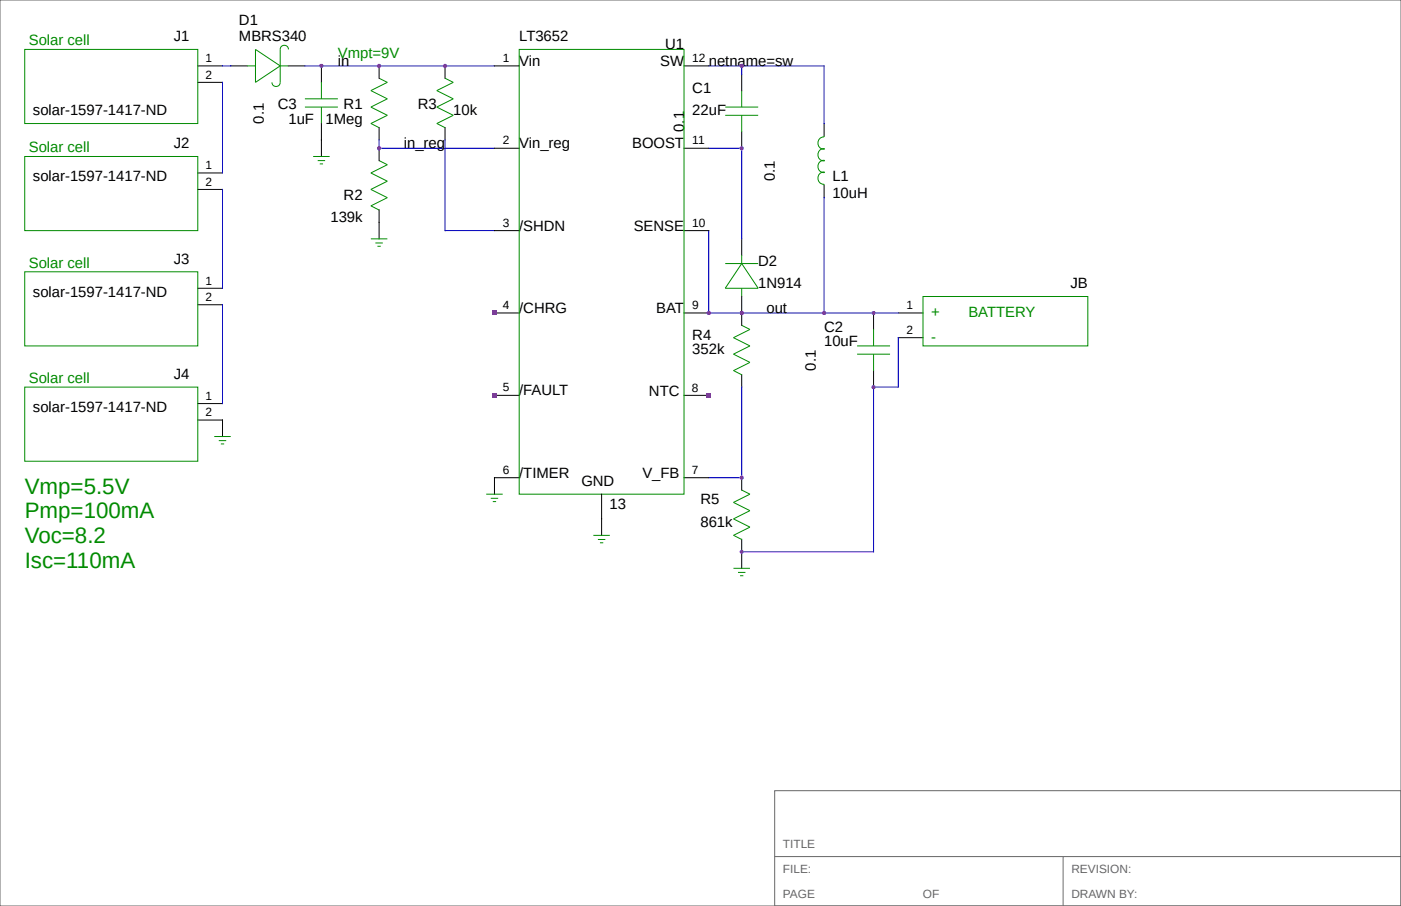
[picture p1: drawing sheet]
<svg xmlns="http://www.w3.org/2000/svg" width="432mm" height="279mm" viewBox="0 0 432 279" stroke-linecap="round" stroke-linejoin="round" font-family="sans-serif">
<path d="M0 0h431.8v279.4h-431.8zM238.8 243.8h193v35.6h-193zM238.8 264.2h193M327.7 264.2v15.2" fill="none" stroke="#666" stroke-width=".31"/>
<g fill="none" stroke="#000" stroke-width=".31">
<path d="M61 25.4h7.6M61 20.3h7.6M71.1 20.3h5.1M88.9 20.3h5.1M99.1 20.3v5.1M99.1 38.1v10.2M116.8 20.3v3.8M116.8 39.3v3.9M137.2 20.3v3.8M137.2 39.3v3.9M152.4 20.3h7.6M210.8 20.3h7.6"/>
<path d="M228.6 22.9v5M254 38.1v3.8M61 58.4h7.6M61 53.3h7.6M116.8 45.7v3.8M152.4 45.7h7.6M210.8 45.7h7.6M228.6 40.6v5.1M254 57.1v3.9M116.8 64.7v9M152.4 71.1h7.6M210.8 71.1h7.6"/>
<path d="M228.6 73.7v5M61 94h7.6M61 88.9h7.6M152.4 96.5h7.6M210.8 96.5h7.6M228.6 91.4v8.9M269.2 96.5v5.1M276.9 96.5h7.6M228.6 115.5v3.9M269.2 114.3v5.1M276.9 104.1h7.6M61 129.5h7.6v5.1"/>
<path d="M61 124.5h7.6M152.4 121.9h7.6M210.8 121.9h7.6M160 147.3h-7.6v5.1M185.4 152.4v12.7M210.8 147.3h7.6M228.6 147.3v3.8M228.6 166.3v9"/>
</g>
<g fill="none" stroke="#008b00" stroke-width=".31">
<path d="M7.6 15.2h53.4v22.9h-53.4zM78.7 15.2l7.7 5.1-7.7 5.1zM88.9 15.2a1.27 1.27 0 0 0-1.3-1.2 1.27 1.27 0 0 0-1.2 1.2v10.2a1.27 1.27 0 0 1-1.3 1.3 1.27 1.27 0 0 1-1.3-1.3M160 15.2h50.8v137.2h-50.8zM76.2 20.3h2.5M86.4 20.3h2.5M94 33h10.1M94 30.5h10.1M99.1 25.4v5.1M99.1 33v5.1M116.8 24.1l2.6 1.3-5.1 2.5 5.1 2.6-5.1 2.5 5.1 2.6-5.1 2.5 2.5 1.3M137.2 24.1l2.5 1.3-5.1 2.5 5.1 2.6-5.1 2.5 5.1 2.6-5.1 2.5 2.6 1.3"/>
<path d="M223.5 35.6h10.2M223.5 33h10.2M228.6 27.9v5.1M228.6 35.6v5M7.6 48.3h53.4v22.8h-53.4zM96.5 48.3h5.1M97.9 49.5h2.3M98.6 50.5h1M116.8 49.5l2.6 1.3-5.1 2.5 5.1 2.6-5.1 2.5 5.1 2.6-5.1 2.5 2.5 1.3M254 41.9v.3a1.84 1.84 0 0 0-1.9 1.9 1.84 1.84 0 0 0 2 1.8 1.81 1.81 0 0 0-2 1.8 1.81 1.81 0 0 0 2 1.8 1.81 1.81 0 0 0-2 1.8 1.81 1.81 0 0 0 2 1.8 1.88 1.88 0 0 0-2 1.8 1.88 1.88 0 0 0 1.9 1.9v.3M114.3 73.7h5.1M115.7 74.9h2.3"/>
<path d="M116.3 75.9h1M228.6 78.7v2.6M7.6 83.8h53.4v22.9h-53.4zM223.5 81.3h10.2M228.6 81.3l5.1 7.6h-10.2zM228.6 88.9v2.5M284.5 91.4h50.8v15.3h-50.8zM7.6 119.4h53.4v22.8h-53.4zM228.6 100.3l2.5 1.3-5 2.5 5 2.6-5 2.5 5 2.6-5 2.5 2.5 1.3M264.2 109.2h10.1M264.2 106.7h10.1M269.2 101.6v5.1"/>
<path d="M269.2 109.2v5.1M66 134.6h5.1M67.4 135.9h2.3M68.1 136.9h1M149.9 152.4h5M151.3 153.7h2.2M151.9 154.7h1M228.6 151.1l2.5 1.3-5 2.5 5 2.6-5 2.5 5 2.6-5 2.5M182.9 165.1h5.1M184.3 166.4h2.3M184.9 167.4h1M226.1 165.1l2.5 1.3"/>
<path d="M226.1 175.3h5M227.5 176.5h2.2M228.1 177.5h1"/>
</g>
<g fill="none" stroke="#00f" stroke-width=".31">
<path d="M68.6 25.4v27.9M68.6 20.3h2.5M94 20.3h58.4M218.4 20.3h35.6v17.8M228.6 20.3v2.6M68.6 58.4v30.5M116.8 43.2v2.5h35.6M137.2 43.2v27.9h15.2M218.4 45.7h10.2v28M218.4 71.1v25.4h58.5M254 61v35.5M68.6 94v30.5"/>
<path d="M228.6 119.4v27.9h-10.2M276.9 104.1v15.3h-7.7v50.8h-40.6"/>
</g>
<g fill="#a020f0">
<circle cx="116.8" cy="20.3" r=".64"/>
<circle cx="137.2" cy="20.3" r=".64"/>
<circle cx="99.1" cy="20.3" r=".64"/>
<circle cx="116.8" cy="45.7" r=".64"/>
<circle cx="228.6" cy="96.5" r=".64"/>
<circle cx="269.2" cy="96.5" r=".64"/>
<circle cx="254" cy="96.5" r=".64"/>
<circle cx="218.4" cy="96.5" r=".64"/>
<circle cx="228.6" cy="147.3" r=".64"/>
<circle cx="228.6" cy="45.7" r=".64"/>
<circle cx="228.6" cy="20.3" r=".64"/>
<circle cx="269.2" cy="119.4" r=".64"/>
<circle cx="228.6" cy="170.2" r=".64"/>
</g>
<g fill="#f00">
<path d="M151.6 95.8h1.6v1.5h-1.6z"/>
<path d="M151.6 121.2h1.6v1.5h-1.6z"/>
<path d="M217.7 121.2h1.5v1.5h-1.5z"/>
</g>
<g font-size="6.9" fill="#008b00">
<text x="7.6" y="152.2">Vmp=5.5V</text>
<text x="7.6" y="159.9">Pmp=100mA</text>
<text x="7.6" y="167.6">Voc=8.2</text>
<text x="7.6" y="175.3">Isc=110mA</text>
</g>
<g font-size="4.6">
<text x="73.7" y="7.6">D1</text>
<text x="53.6" y="12.7">J1</text>
<text x="73.7" y="12.7">MBRS340</text>
<text x="160" y="12.7">LT3652</text>
<text x="205" y="15.2">U1</text>
<text x="104.1" y="20.3">in</text>
<text x="160" y="20.3">Vin</text>
<text x="203.5" y="20.3">SW</text>
<text x="218.4" y="20.3">netname=sw</text>
<text x="213.4" y="28.6">C1</text>
<text x="10.2" y="35.6">solar-1597-1417-ND</text>
<text x="85.6" y="33.7">C3</text>
<text x="105.9" y="33.6">R1</text>
<text x="128.8" y="33.7">R3</text>
<text x="139.7" y="35.6">10k</text>
<text x="213.4" y="35.6">22uF</text>
<text x="81.3" y="38.1" transform="rotate(-90 81.3 38.1)">0.1</text>
<text x="88.9" y="38.1">1uF</text>
<text x="100.3" y="38.1">1Meg</text>
<text x="210.8" y="40.6" transform="rotate(-90 210.8 40.6)">0.1</text>
<text x="53.6" y="45.7">J2</text>
<text x="124.5" y="45.7">in_reg</text>
<text x="160" y="45.7">Vin_reg</text>
<text x="194.8" y="45.7">BOOST</text>
<text x="10.2" y="55.9">solar-1597-1417-ND</text>
<text x="238.8" y="55.9" transform="rotate(-90 238.8 55.9)">0.1</text>
<text x="256.5" y="55.9">L1</text>
<text x="105.9" y="61.6">R2</text>
<text x="256.5" y="61">10uH</text>
<text x="101.9" y="68.6">139k</text>
<text x="160" y="71.1">/SHDN</text>
<text x="195.3" y="71.1">SENSE</text>
<text x="53.6" y="81.3">J3</text>
<text x="233.7" y="81.9">D2</text>
<text x="233.7" y="88.9">1N914</text>
<text x="329.9" y="88.9">JB</text>
<text x="10.2" y="91.4">solar-1597-1417-ND</text>
<text x="160" y="96.5">/CHRG</text>
<text x="202.3" y="96.5">BAT</text>
<text x="236.2" y="96.5">out</text>
<text x="213.4" y="104.8">R4</text>
<text x="254" y="102.3">C2</text>
<text x="254" y="106.7">10uF</text>
<text x="213.4" y="109.2">352k</text>
<text x="53.6" y="116.8">J4</text>
<text x="251.5" y="114.3" transform="rotate(-90 251.5 114.3)">0.1</text>
<text x="160" y="121.9">/FAULT</text>
<text x="200" y="122">NTC</text>
<text x="10.2" y="127">solar-1597-1417-ND</text>
<text x="160" y="147.3">/TIMER</text>
<text x="179.2" y="149.9">GND</text>
<text x="198" y="147.4">V_FB</text>
<text x="215.9" y="155.6">R5</text>
<text x="187.8" y="156.9">13</text>
<text x="215.9" y="162.6">861k</text>
</g>
<g font-size="4.6" fill="#008b00">
<text x="8.9" y="14">Solar cell</text>
<text x="104.1" y="17.8">Vmpt=9V</text>
<text x="8.9" y="47">Solar cell</text>
<text x="8.9" y="82.5">Solar cell</text>
<text x="287" y="97.8">+</text>
<text x="298.5" y="97.8">BATTERY</text>
<text x="287" y="105.4">-</text>
<text x="8.9" y="118.1">Solar cell</text>
</g>
<g font-size="3.7">
<text x="63.4" y="19.2">1</text>
<text x="154.9" y="19.1">1</text>
<text x="213.4" y="19.1">12</text>
<text x="63.4" y="24.3">2</text>
<text x="154.9" y="44.4">2</text>
<text x="213.4" y="44.4">11</text>
<text x="63.4" y="52.2">1</text>
<text x="63.4" y="57.3">2</text>
<text x="154.9" y="69.8">3</text>
<text x="213.4" y="69.8">10</text>
<text x="63.4" y="87.8">1</text>
<text x="63.4" y="92.8">2</text>
<text x="154.9" y="95.2">4</text>
<text x="213.4" y="95.2">9</text>
<text x="279.4" y="95.2">1</text>
<text x="279.4" y="102.9">2</text>
<text x="63.4" y="123.3">1</text>
<text x="154.9" y="120.7">5</text>
<text x="213.2" y="120.8">8</text>
<text x="63.4" y="128.4">2</text>
<text x="154.9" y="146">6</text>
<text x="213.2" y="146.2">7</text>
</g>
<g font-size="3.7" fill="#666">
<text x="241.3" y="261.6">TITLE</text>
<text x="241.3" y="269.2">FILE:</text>
<text x="330.2" y="269.2">REVISION:</text>
<text x="241.3" y="276.9">PAGE</text>
<text x="284.5" y="276.9">OF</text>
<text x="330.2" y="276.9">DRAWN BY:</text>
</g>
</svg>
